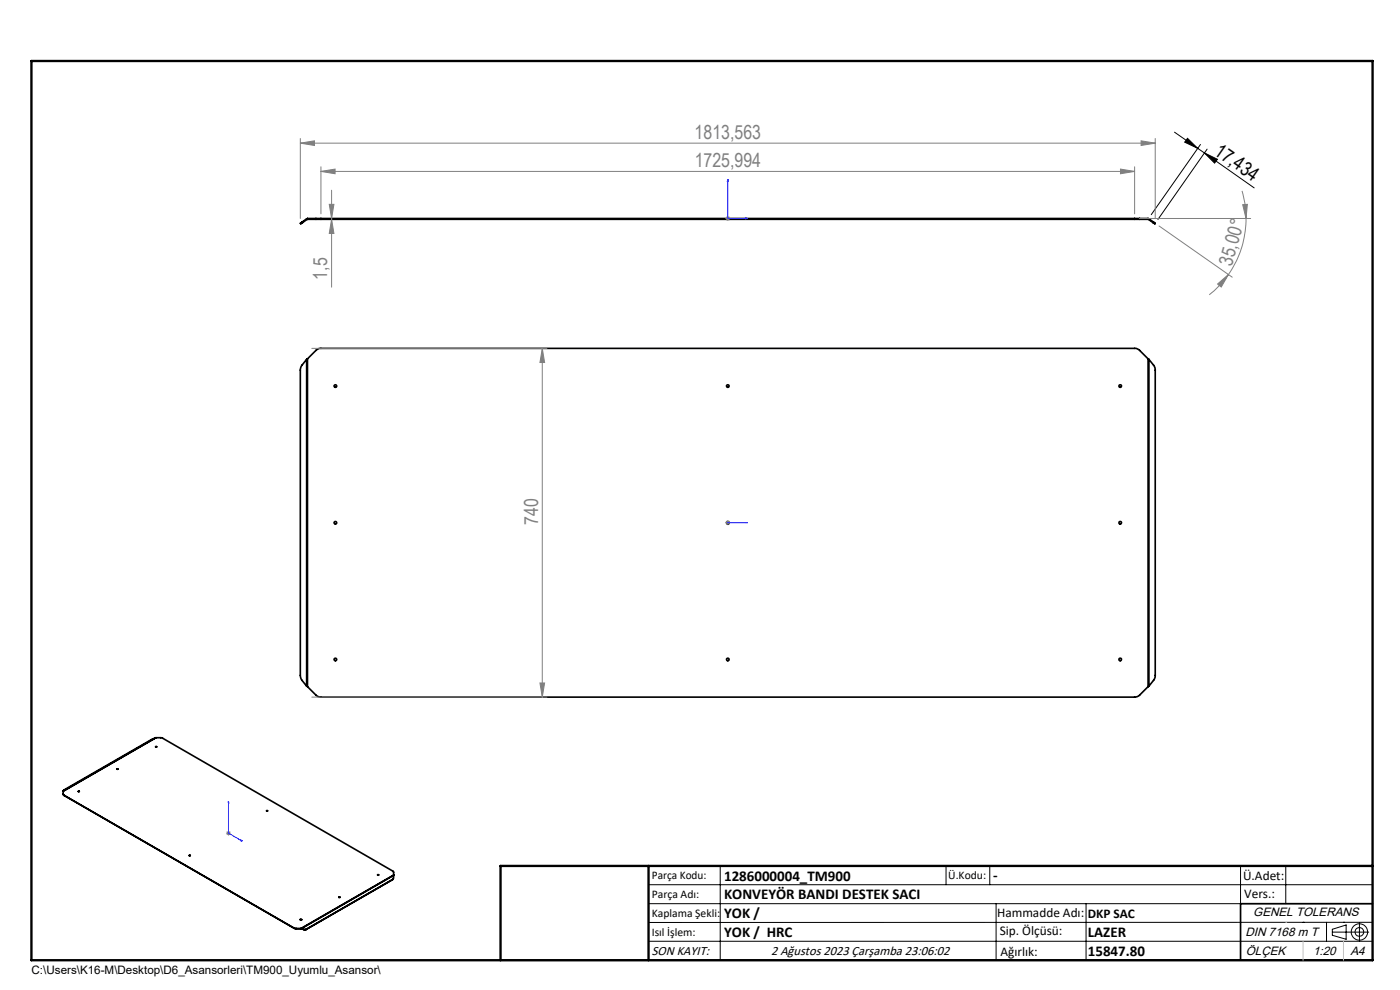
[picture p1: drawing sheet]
<svg xmlns="http://www.w3.org/2000/svg" width="297mm" height="210mm" viewBox="0 0 297 210" stroke-linecap="round" stroke-linejoin="round" font-family="sans-serif">
<g fill="none" stroke="#000" stroke-width=".35">
<path d="M64.1 47.1l-.4 .3 .1 .1 .4-.3M64.1 47.1l.1 .1M65.1 46.4l.1 .1M65.1 46.4l-1 .7M65.2 46.5h1.8M65.2 46.5l-1 .7M65.2 46.3l-.1 .1M65.2 46.3h1.8M65.2 46.3v.2M67 46.5h1.1M67 46.3h1.1M67 46.3v.2"/>
<path d="M68.1 46.3v.2M68.1 46.5h172.6M68.1 46.3h172.6M240.7 46.5h1.1M240.7 46.3h1.1M240.7 46.3v.2M241.8 46.5h1.8M241.8 46.3h1.8M241.8 46.3v.2M243.6 46.3l.1 .1M243.6 46.3v.2M243.6 46.5l1 .7"/>
<path d="M243.7 46.4l-.1 .1M243.7 46.4l1 .7M244.7 47.1l.4 .3-.1 .1-.4-.3M244.7 47.1l-.1 .1M65.1 76.2l-1.2 1.5-.2 .6v65.1l.2 .7 1.2 1.4M65.1 76.2v69.3M65.2 76.1l1.9-1.9 .7-.3h173.2l.7 .3 1.9 1.9M65.2 76.1l-.1 .1M65.2 76.1v69.6M243.6 76.1l.1 .1M243.6 76.1v69.6M243.7 76.2l1.2 1.5 .2 .6v65.1l-.2 .7-1.2 1.4"/>
<path d="M243.7 76.2v69.3M33 158.4h.2zM33 158.4h.2M33.1 156.5l1.4 .1 48.8 28.2 .2 .2v.6M33.1 156.5l-1 .4-18.4 10.6-.3 .3v.7l.2 .2M33.1 156.5l-19.7 11.3M65.1 145.5l.1 .2M65.2 145.7l1.9 1.9 .8 .3h172.9l.9-.3 1.9-1.9M243.7 145.5l-.1 .2M13.4 167.8v.1M13.4 168.4l.2 .3M13.6 168.7l48.8 28.2"/>
<path d="M13.6 168.7h.1M16.6 167.8l.2 .1zM16.6 167.9h.2M16.8 167.9h.1M24.8 163.2h.2M24.8 163.1l.2 .1zM48.4 176.8h.2M48.4 176.7h.2l-.2 .1zM56.6 172h.1M56.6 171.9l.2 .1zM56.7 172h.1M40.1 181.5h.3"/>
<path d="M62.4 196.9h.4M62.4 196.9l.4 .1M62.8 196.9h1.1M62.8 196.9v.1M62.8 197h1.1M63.7 195l.2 .1zM63.7 195.1h.2M63.9 196.9v.1M63.9 195.1h.1M63.9 197l.6 .2M63.9 197l.7 .2M63.9 197h.1"/>
<path d="M64.5 197.2h.1M64.9 197.2h-.4M64.9 197.2h.1M64.9 197.2h-.3M71.9 190.4h.2M80.1 185.6h.2M83.3 186.6l-18.4 10.6M83.3 186.6h.1M83.4 186.5l-.1 .1M83.5 185.6l-19.6 11.3M83.5 185.6v.1M83.5 185.7v.6l-.2 .3"/>
<path d="M83.5 185.7l-19.6 11.3M291.2 191.7h-28v12M106.2 203.7h185"/>
<circle cx="71.2" cy="81.9" r=".26"/>
<circle cx="154.4" cy="81.9" r=".27"/>
<circle cx="237.7" cy="81.9" r=".27"/>
<circle cx="71.2" cy="110.9" r=".26"/>
<circle cx="154.4" cy="110.9" r=".27"/>
<circle cx="237.7" cy="110.9" r=".27"/>
<circle cx="71.2" cy="139.9" r=".26"/>
<circle cx="154.4" cy="139.9" r=".27"/>
<circle cx="237.7" cy="139.9" r=".27"/>
<circle cx="40.3" cy="181.5" r=".09"/>
<circle cx="72" cy="190.3" r=".09"/>
<circle cx="80.2" cy="185.6" r=".09"/>
</g>
<g fill="none" stroke="#000" stroke-width=".21">
<path d="M249.2 28l4.9 3.5M251.9 29.3l2.2 2.2-2.8-1.3zM254.1 31.5l1.4 .9M254.7 30.6l-10.5 14.9M255.5 32.4l2.8 1.4-.6 .8zM255.5 32.4l10.6 7.5M256.1 31.6l-10.5 15M137.6 187.7h153.6M137.6 191.7h153.6M137.6 199.7h153.6M152.8 183.7v20M200.7 183.7v4"/>
<path d="M210 183.7v4M211.3 191.7v12M230.4 191.7v12M263.2 183.7v20M272.8 183.7v8M276.4 195.6h.1M281.4 195.6v4.1M282.6 197.7h7.8M282.6 197.1l3-.9v3l-3-.8zM285 195.6h.1M288.4 195.8v3.8M291.2 195.6l-153.6 .1"/>
<circle cx="288.4" cy="197.7" r="1.74"/>
<circle cx="288.4" cy="197.7" r=".93"/>
</g>
<path d="M154.4 38.1v8.2h4.1M154.4 38.1l.1 .3h-.2zM158.2 46.2l.3 .1-.3 .2zM154.3 110.9h.2zM154.4 110.9h.1M154.4 110.9h4.1M158.5 110.9h-.3h.3M48.5 169.9v6.8l2.9 1.7M48.5 169.9v.4l-.1-.1zM51.1 178.2l.3 .2h-.3z" fill="none" stroke="#00f" stroke-width=".21"/>
<g fill="none" stroke="#808080" stroke-width=".21">
<path d="M63.7 30.4l3-.5v1zM63.7 29.4v16.9M63.7 30.4h181.4M68.1 36.4l3-.5v1zM68.1 35.4v10M68.1 36.4h172.6M237.7 35.9l3 .5-3 .5zM240.7 35.4v10M242.1 29.9l3 .5-3 .5zM245.1 29.4v16.9M69.8 43.3h1l-.5 3zM70.3 46.5l.5 3h-1z"/>
<path d="M70.3 40.3v20.6M153.9 46.3h1M154.1 46l.7 .7M154.4 45.9v1M154.8 46l-.7 .7M241.7 46.3h23.6M245.9 47.9l15.5 10.9M260.6 58.2a22 22 0 0 1-4.1 4.3M263.5 40.5a19.3 19.3 0 0 1 .8 5.8M263.6 43.4l1-.1-.3 3zM264.3 46.3a20.4 20.4 0 0 1-3.7 11.9M66.1 73.9h49.9"/>
<path d="M115 73.9l.5 3h-1zM115 73.9v74M258.3 60.2l2.3-2-1.5 2.7zM153.9 110.9h1M154.1 110.5l.7 .7M154.4 110.4v1M154.8 110.5l-.7 .7M66.1 147.9h49.9M114.5 144.9h1l-.5 3zM47.9 176.7h1.1M48.1 176.4l.7 .7M48.5 176.2v1"/>
<path d="M48.8 176.4l-.7 .7"/>
</g>
<path d="M243.6 46.3h.1M243.7 46.4v-.1" fill="none" stroke="#c0c0c0" stroke-width=".21" stroke-dasharray="15.2 1.3 1.3 1.3" stroke-linecap="butt"/>
<path d="M6.7 12.9h284.5v190.8h-284.5zM137.6 183.7v20M291.2 183.7h-185v20" fill="none" stroke="#000" stroke-width=".5"/>
<path d="M272.8 195.6h.1M276.4 199.7v4M285 199.7v4" fill="none" stroke="#c0c0c0" stroke-width=".21"/>
<path d="M255.5 32.4l2.8 1.4-.6 .8zM251.9 29.3l2.2 2.2-2.8-1.3z" fill="#000"/>
<g fill="#00f">
<path d="M51.1 178.2l.3 .2h-.3zM48.5 169.9v.4l-.1-.1zM158.2 46.2l.3 .1-.3 .2zM154.4 38.1l.1 .3h-.2z"/>
<path d="M158.2 110.9h.3zM154.3 110.9h.2z"/>
</g>
<g fill="#808080">
<path d="M237.7 35.9l3 .5-3 .5zM68.1 36.4l3-.5v1z"/>
<path d="M63.7 30.4l3-.5v1zM242.1 29.9l3 .5-3 .5z"/>
<path d="M258.3 60.2l2.3-2-1.5 2.7zM263.6 43.4l1-.1-.3 3z"/>
<path d="M70.3 46.5l.5 3h-1zM69.8 43.3h1l-.5 3zM114.5 144.9h1l-.5 3zM115 73.9l.5 3h-1z"/>
</g>
<g font-size="4.1" fill="#808080">
<text x="147.4" y="29.4">1813,563</text>
<text x="147.4" y="35.4">1725,994</text>
<text x="69.4" y="59.3" transform="rotate(-90 69.4 59.3)">1,5</text>
<text x="261.3" y="56.6" transform="rotate(-74 261.3 56.6)">35,00°</text>
<text x="114.1" y="111.3" transform="rotate(-90 114.1 111.3)">740</text>
</g>
<text font-size="4.1" x="257.4" y="32.6" transform="rotate(35 257.4 32.6)">17,434</text>
<g font-size="3.2">
<text x="153.6" y="186.8">1286000004_TM900</text>
<text x="153.6" y="190.8">KONVEYÖR BANDI DESTEK SACI</text>
<text x="210.7" y="186.6">-</text>
<text x="153.6" y="194.8">YOK /</text>
<text x="153.6" y="198.8">YOK / HRC</text>
<text x="230.8" y="198.7">LAZER</text>
<text x="230.8" y="202.8">15847.80</text>
</g>
<g font-size="2.8">
<text x="263.7" y="186.7">Ü.Adet:</text>
<text x="263.9" y="190.5">Vers.:</text>
<text x="211.5" y="194.5">Hammadde Adı:</text>
<text x="230.8" y="194.7">DKP SAC</text>
<text x="138.3" y="202.6">SON KAYIT:</text>
<text x="163.6" y="202.6">2 Ağustos 2023 Çarşamba 23:06:02</text>
<text x="212.1" y="198.4">Sip. Ölçüsü:</text>
<text x="212.2" y="202.7">Ağırlık:</text>
</g>
<g font-size="2.6">
<text x="265.9" y="194.4">GENEL TOLERANS</text>
<text x="264.2" y="198.5">DIN 7168 m T</text>
<text x="264.3" y="202.6">ÖLÇEK</text>
<text x="278.5" y="202.6">1:20</text>
<text x="286.5" y="202.6">A4</text>
</g>
<g font-size="2.5">
<text x="138.3" y="186.4">Parça Kodu:</text>
<text x="138.3" y="190.5">Parça Adı:</text>
<text x="201.2" y="186.5">Ü.Kodu:</text>
<text x="138.3" y="194.5">Kaplama Şekli:</text>
<text x="138.3" y="198.6">Isıl İşlem:</text>
<text x="6.7" y="206.7">C:\Users\K16-M\Desktop\D6_Asansorleri\TM900_Uyumlu_Asansor\</text>
</g>
</svg>
